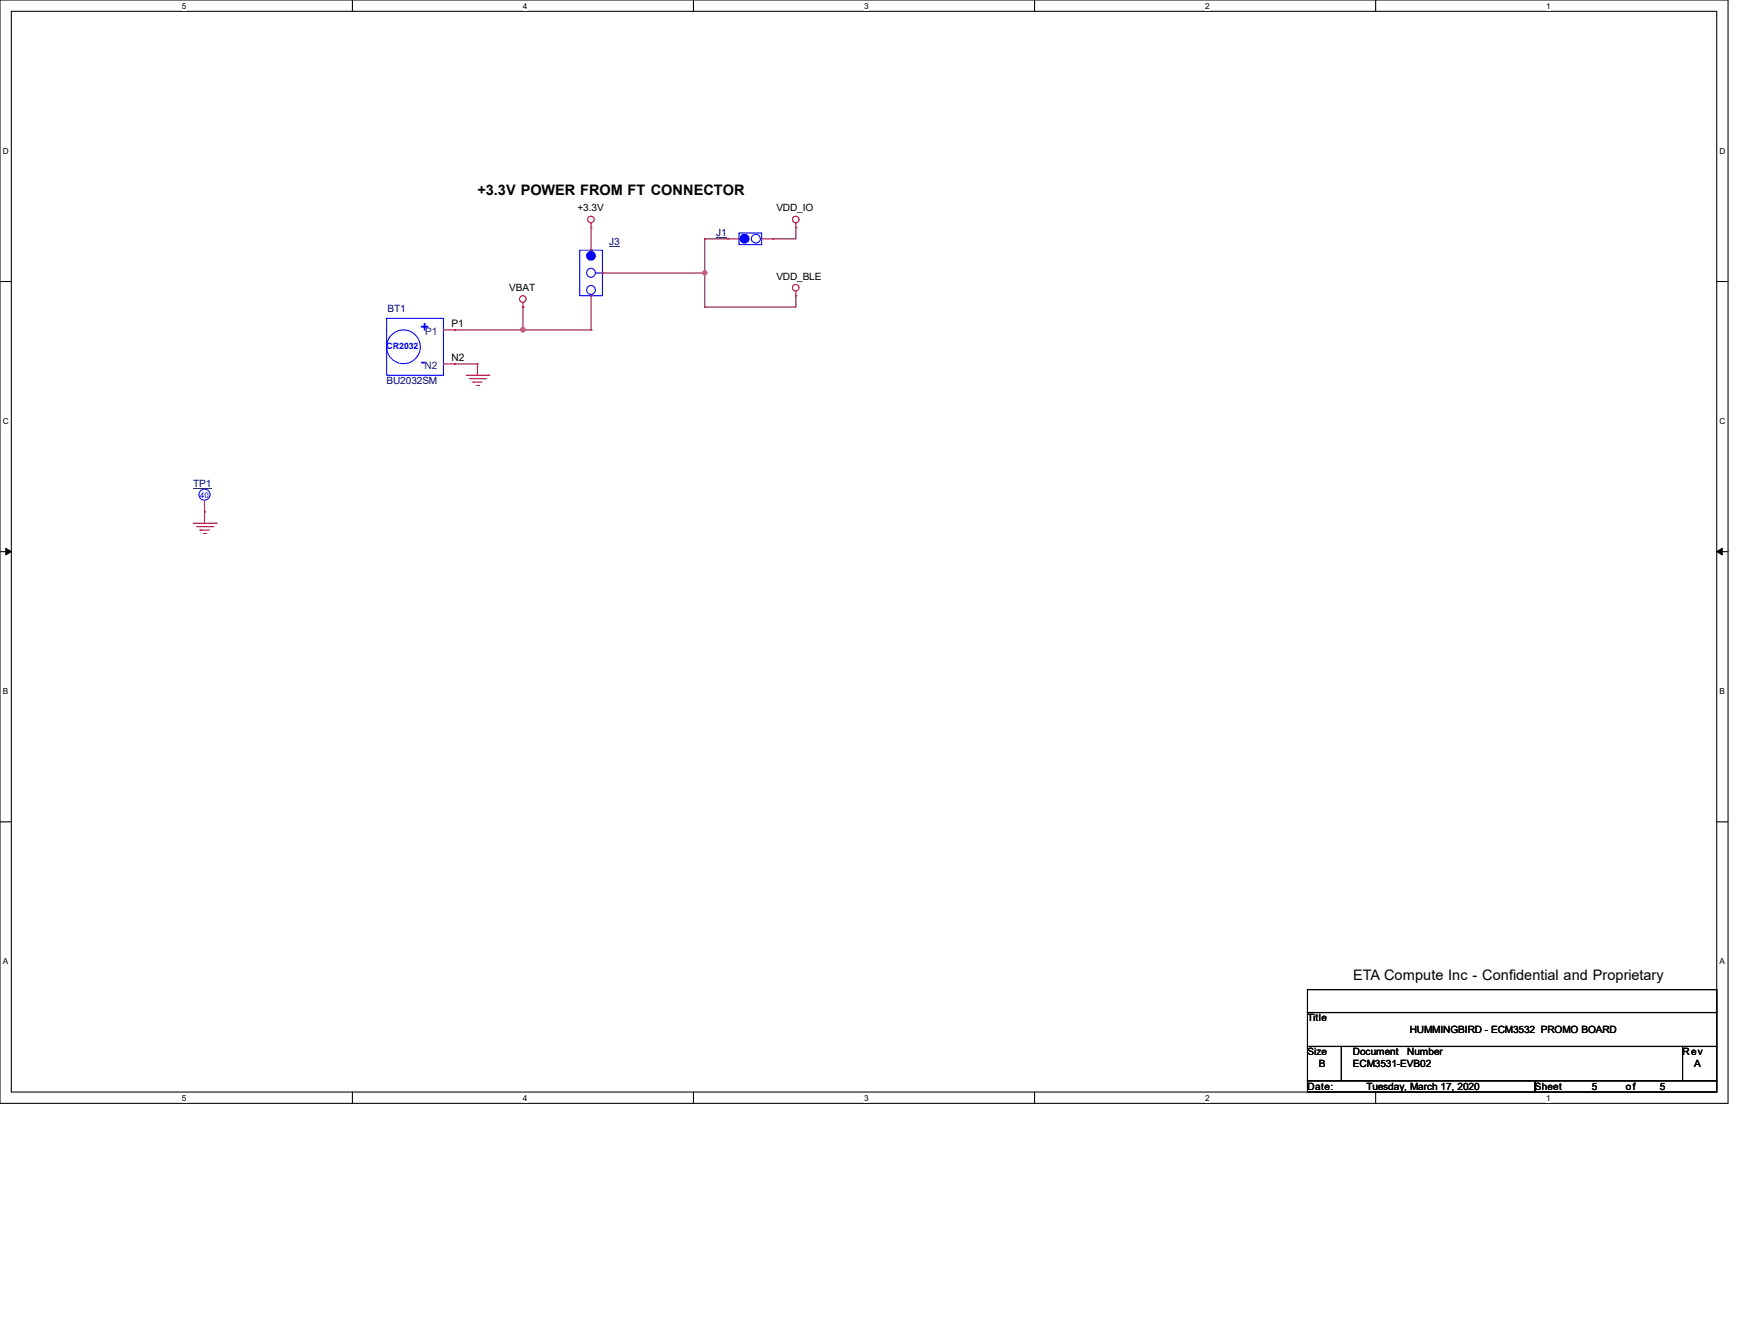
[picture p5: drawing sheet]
<svg xmlns="http://www.w3.org/2000/svg" width="279mm" height="216mm" viewBox="0 0 279 216" stroke-linecap="round" stroke-linejoin="round" font-family="sans-serif">
<path d="M0 0h278v177.4h-278zM1.8 1.8h274.3v173.8h-274.3z" fill="none" stroke="#000" stroke-width=".17"/>
<g fill="#fff">
<path d="M29.3 .2h.7v1.5h-.7z"/>
<path d="M29.3 175.8h.7v1.4h-.7z"/>
</g>
<path d="M56.7 0v1.8M56.7 175.6v1.8" fill="none" stroke="#000" stroke-width=".17"/>
<g fill="#fff">
<path d="M84.1 .2h.7v1.5h-.7z"/>
<path d="M84.1 175.8h.7v1.4h-.7z"/>
</g>
<path d="M111.5 0v1.8M111.5 175.6v1.8" fill="none" stroke="#000" stroke-width=".17"/>
<g fill="#fff">
<path d="M139 .2h.7v1.5h-.7z"/>
<path d="M139 175.8h.7v1.4h-.7z"/>
</g>
<path d="M166.4 0v1.8M166.4 175.6v1.8" fill="none" stroke="#000" stroke-width=".17"/>
<g fill="#fff">
<path d="M193.8 .2h.8v1.5h-.8z"/>
<path d="M193.8 175.8h.8v1.4h-.8z"/>
</g>
<path d="M221.3 0v1.8M221.3 175.6v1.8" fill="none" stroke="#000" stroke-width=".17"/>
<g fill="#fff">
<path d="M248.7 .2h.7v1.5h-.7z"/>
<path d="M248.7 175.8h.7v1.4h-.7z"/>
<path d="M.5 23.5h.9v1.5h-.9z"/>
<path d="M276.6 23.5h.9v1.5h-.9z"/>
<path d="M.5 67h.9v1.5h-.9z"/>
<path d="M276.6 67h.9v1.5h-.9z"/>
</g>
<path d="M0 45.3h1.8M276.1 45.3h1.9" fill="none" stroke="#000" stroke-width=".17"/>
<g fill="#fff">
<path d="M.5 110.4h.8v1.5h-.8z"/>
<path d="M276.6 110.4h.9v1.5h-.9z"/>
</g>
<path d="M0 88.7h1.8M276.1 88.7h1.9" fill="none" stroke="#000" stroke-width=".17"/>
<path d="M.9 88.1l.9 .6-.9 .5zM276.1 88.7l.9-.6v1.1z" fill="#000" stroke="#000" stroke-width=".16"/>
<g fill="#fff">
<path d="M.5 153.8h.8v1.5h-.8z"/>
<path d="M276.6 153.8h.9v1.5h-.9z"/>
</g>
<path d="M0 132.1h1.8M276.1 132.1h1.9M210.3 159.1h65.8v3.7h-65.8zM210.3 162.8h65.8v5.4h-65.8zM210.3 168.2h5.5v5.5h-5.5zM210.3 173.7h36.6v1.9h-36.6zM215.8 168.2h54.8v5.5h-54.8zM246.9 173.7h29.2v1.9h-29.2zM270.6 168.2h5.5v5.5h-5.5z" fill="none" stroke="#000" stroke-width=".17"/>
<g fill="none" stroke="#800040" stroke-width=".17">
<path d="M95.1 36.6v3.6M113.4 38.4h.1M113.4 38.4h3.7M113.4 38.4v11M124.3 38.4h.1M128 36.6h.1M128 36.6v1.8h-3.7M73.2 58.5h.1M73.2 53h.1M73.2 58.5h3.6M73.2 53h21.9M76.8 58.5h.1"/>
<path d="M76.8 58.5v1.8M84.1 49.4h.1M84.1 49.4v3.6M95.1 53h.1M95.1 47.5h.1M95.1 40.2h.1M95.1 47.5v5.5M96.9 43.9h16.5M113.4 49.4h.1M113.4 43.9h.1M128 47.5h.1M128 47.5v1.9h-14.6"/>
<path d="M32.9 82.3h.1M32.9 82.3v1.8"/>
</g>
<g fill="#f0f" stroke="#f0f" stroke-width=".17">
<circle cx="113.4" cy="43.9" r=".34"/>
<circle cx="84.1" cy="53" r=".36"/>
</g>
<g fill="none" stroke="#f00" stroke-width=".17">
<path d="M95.1 36.6h.1M95.1 35.9v.7M128 36.6h.1M128 35.9v.7M71.3 53h1.9M71.3 58.5h1.9M73.2 53h.1M73.2 58.5h.1M84.1 49.4h.1M84.1 48.6v.8M128 47.5h.1M128 46.8v.7"/>
<path d="M75 60.3h3.6M75.5 60.9h2.6M76.1 61.4h.1M76.1 61.4h1.4M76.6 62h.4M77 62h.1M78.1 60.9h.1M78.6 60.3h.1M31.1 84.1h3.7M31.6 84.7h2.6M32.2 85.2h.1M32.2 85.2h1.5"/>
<path d="M32.7 85.8h.4M33.1 85.8h.1M34.2 84.7h.1M34.8 84.1h.1"/>
<circle cx="95.1" cy="35.3" r=".53"/>
<circle cx="128" cy="35.3" r=".53"/>
<circle cx="84.1" cy="48.1" r=".53"/>
<circle cx="128" cy="46.2" r=".53"/>
</g>
<g fill="none" stroke="#00f" stroke-width=".17">
<path d="M62.2 51.2h9.1v9.1h-9.1zM93.3 40.2h3.6v7.3h-3.6zM95.1 47.4h.1M95.1 40.2h.1M95.1 40.2v.2M95.1 47.4v.1M95.8 43.9h1.1M96.9 43.9h.1"/>
<circle cx="64.9" cy="55.8" r="2.71"/>
<circle cx="95.1" cy="46.6" r=".71"/>
<circle cx="95.1" cy="43.9" r=".71"/>
</g>
<circle cx="95.1" cy="41.1" r=".7" fill="#00f" stroke="#00f" stroke-width=".17"/>
<path d="M98 39.6h1.7v.2h-1.7z" fill="#000080"/>
<path d="M95.1 40.2h.1M95.1 47.5h.1M96.9 43.9h.1M32.9 82.3h.1M32.9 80.5v1.8" fill="none" stroke="#f00" stroke-width=".17"/>
<g fill="none" stroke="#00f" stroke-width=".17">
<path d="M118.9 37.5h3.6v1.8h-3.6zM118.9 38.4h.1M122.3 38.4h.1M122.3 38.4h.2"/>
<circle cx="121.6" cy="38.4" r=".71"/>
<circle cx="32.9" cy="79.5" r=".89"/>
</g>
<path d="M31.1 78.5h2.9" fill="none" stroke="#000080" stroke-width=".16"/>
<circle cx="119.8" cy="38.4" r=".71" fill="#00f" stroke="#00f" stroke-width=".17"/>
<path d="M115.2 38.2h1.7v.1h-1.7z" fill="#000080"/>
<path d="M117.1 38.4h.1M117.1 38.4h1.8M122.5 38.4h1.8M124.3 38.4h.1" fill="none" stroke="#f00" stroke-width=".17"/>
<g fill="#f0f" stroke="#f0f" stroke-width=".17">
<circle cx="113.4" cy="43.9" r=".34"/>
<circle cx="84.1" cy="53" r=".36"/>
</g>
<text font-size="2.4" fill="#00f" x="67.6" y="53.4">+</text>
<g font-size="2.3">
<text x="76.8" y="31.4">+3.3V POWER FROM FT CONNECTOR</text>
<text x="217.6" y="157.6">ETA Compute Inc - Confidential and Proprietary</text>
</g>
<text font-size="2.2" fill="#00f" x="67.6" y="58.8">-</text>
<g font-size="1.7" fill="#004080">
<text x="68.4" y="53.8">P1</text>
<text x="68.3" y="59.3">N2</text>
</g>
<g font-size="1.7">
<text x="72.6" y="52.6">P1</text>
<text x="72.6" y="58.1">N2</text>
</g>
<g font-size="1.6">
<text x="92.9" y="34">+3.3V</text>
<text x="124.9" y="34">VDD_IO</text>
<text x="81.9" y="46.8">VBAT</text>
<text x="124.9" y="45">VDD_BLE</text>
<text x="210.3" y="164.2">Title</text>
<text x="226.8" y="166">HUMMINGBIRD - ECM3532 PROMO BOARD</text>
<text x="210.3" y="169.7">Size</text>
<text x="212.1" y="171.5">B</text>
<text x="217.6" y="169.7">Document</text>
<text x="217.6" y="171.5">ECM3531-EVB02</text>
<text x="226.4" y="169.7">Number</text>
<text x="270.7" y="169.7">Rev</text>
<text x="272.5" y="171.5">A</text>
<text x="210.3" y="175.2">Date:</text>
<text x="219.8" y="175.2">Tuesday, March 17, 2020</text>
<text x="246.9" y="175.2">Sheet</text>
<text x="256" y="175.2">5</text>
<text x="261.5" y="175.2">of</text>
<text x="267" y="175.2">5</text>
</g>
<g font-size="1.6" fill="#000080">
<text x="98" y="39.5">J3</text>
<text x="115.2" y="38">J1</text>
<text x="62.4" y="50.1">BT1</text>
<text x="62.2" y="61.8">BU2032SM</text>
<text x="31.1" y="78.2">TP1</text>
</g>
<text font-size="1.4" fill="#00f" x="62.2" y="56.2">CR2032</text>
<g font-size="1.3">
<text x="29.3" y="1.4">5</text>
<text x="84.1" y="1.4">4</text>
<text x="139" y="1.4">3</text>
<text x="193.8" y="1.4">2</text>
<text x="248.7" y="1.4">1</text>
<text x=".5" y="24.7">D</text>
<text x="276.6" y="24.7">D</text>
<text x=".5" y="68.2">C</text>
<text x="276.6" y="68.2">C</text>
<text x=".5" y="111.6">B</text>
<text x="276.6" y="111.6">B</text>
<text x=".5" y="155">A</text>
<text x="276.6" y="155">A</text>
<text x="29.3" y="177">5</text>
<text x="84.1" y="177">4</text>
<text x="139" y="177">3</text>
<text x="193.8" y="177">2</text>
<text x="248.7" y="177">1</text>
</g>
<text font-size="1.3" fill="#00f" x="32.2" y="80">40</text>
</svg>
